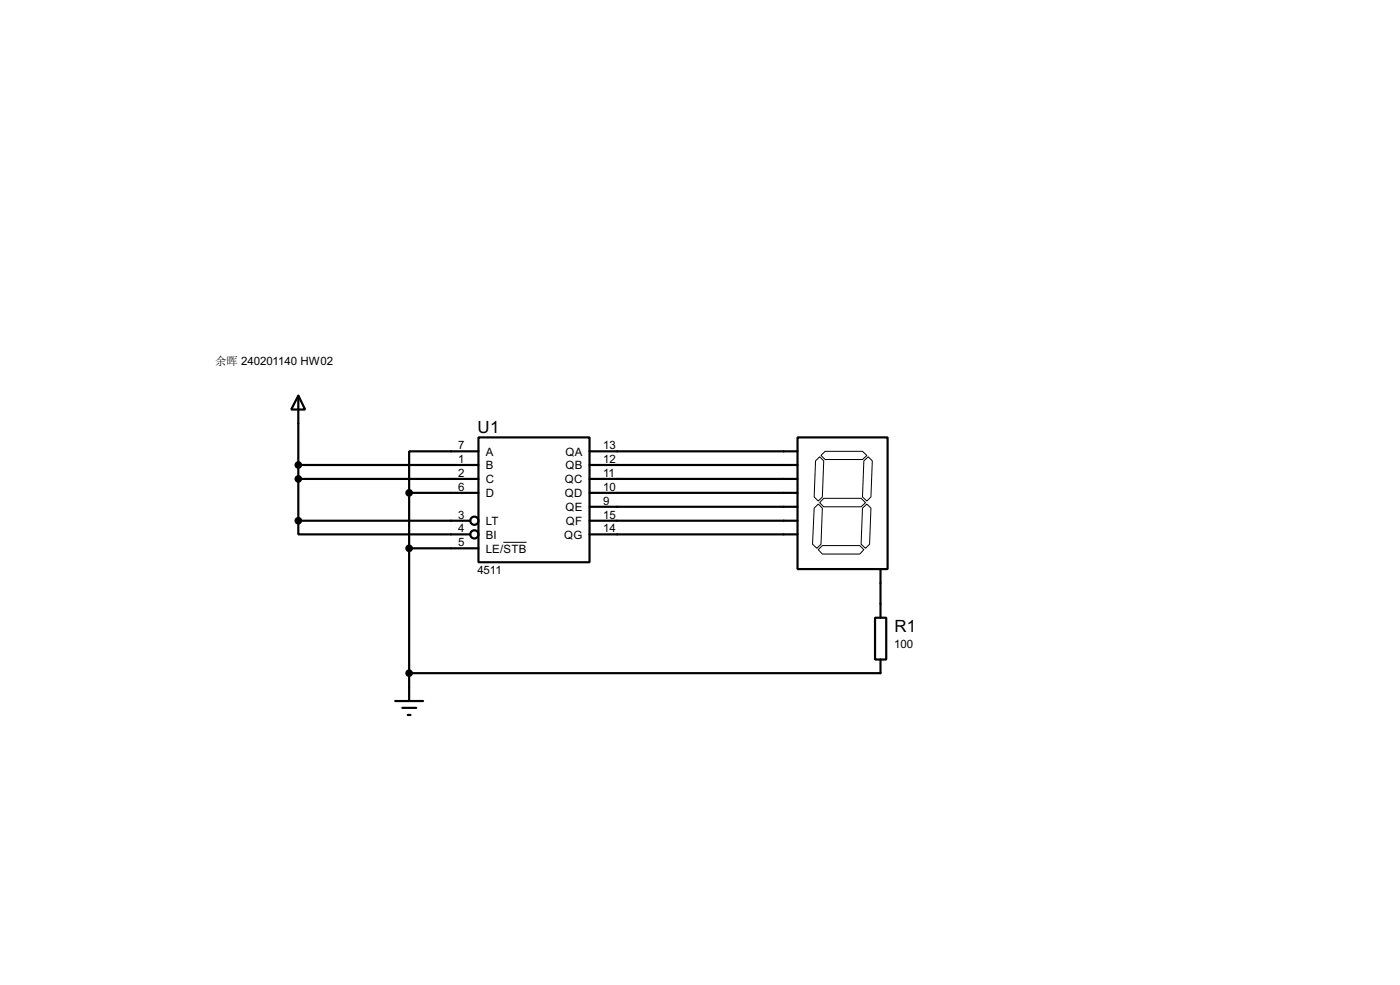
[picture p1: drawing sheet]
<svg xmlns="http://www.w3.org/2000/svg" width="256mm" height="180mm" viewBox="0 0 256 180" stroke-linecap="round" stroke-linejoin="round" font-family="sans-serif">
<g fill="none" stroke="#000" stroke-width=".4">
<path d="M54.7 72.4l1.2 2.6h-2.5zM54.7 72.4v22.9M54.7 95.3v2.5h31.5M54.7 85.1h33M54.7 87.7h33M54.7 95.3h31.5M75 90.2h12.7M75 90.2v38.1M87.7 80.1h20.3v22.8h-20.3zM87.7 82.6h-12.7v7.6M108 82.6h38.1M108 85.1h38.1"/>
<path d="M108 87.7h38.1M108 90.2h38.1M108 92.8h38.1M108 95.3h38.1M108 97.8h38.1M146.1 80.1h16.5v24.1h-16.5zM75 100.4h12.7M160.3 113.1h2.1v7.6h-2.1zM161.3 104.2v8.9M72.4 128.3h5.1M73.7 129.6h2.6M74.7 130.9h.5"/>
<path d="M161.3 120.7v2.5h-86.3"/>
<circle cx="86.9" cy="97.8" r=".75"/>
<circle cx="86.9" cy="95.3" r=".75"/>
</g>
<path d="M92.2 99.3h4.3M149.2 93l.7-.7 .8 .7-.3 6.6-.7 .8-.8-.8zM149.4 84.4l.8-.8 .7 .8-.2 6.6-.8 .7-.7-.7zM150.9 91.2h6.9l.8 .8-.8 .8h-6.9l-.7-.8zM151.2 82.6h6.8l.8 .8-.8 .7h-6.8l-.8-.7zM158 93l.8-.7 .8 .7-.3 6.6-.7 .8-.8-.8zM158.3 84.4l.8-.8 .7 .8-.2 6.6-.8 .7-.8-.7zM149.9 100.6l.8-.7h6.8l.8 .7-.8 .8h-6.8z" fill="none" stroke="#000" stroke-width=".18"/>
<g fill="#000" stroke="#000" stroke-width=".4">
<circle cx="54.6" cy="95.3" r=".5"/>
<circle cx="54.6" cy="87.7" r=".5"/>
<circle cx="54.6" cy="85.1" r=".5"/>
<circle cx="74.9" cy="90.2" r=".5"/>
<circle cx="74.9" cy="100.4" r=".5"/>
<circle cx="74.9" cy="123.2" r=".5"/>
</g>
<g font-size="3.5">
<text x="87.5" y="79.3">U1</text>
<text x="163.9" y="115.8">R1</text>
</g>
<g font-size="2.4">
<text x="84" y="82.2">7</text>
<text x="89" y="83.4">A</text>
<text x="103.6" y="83.4">QA</text>
<text x="110.5" y="82.2">13</text>
<text x="84" y="84.7">1</text>
<text x="84" y="87.3">2</text>
<text x="84" y="89.8">6</text>
<text x="89" y="85.9">B</text>
<text x="89" y="88.5">C</text>
<text x="103.5" y="88.5">QC</text>
<text x="103.6" y="85.9">QB</text>
<text x="110.5" y="84.7">12</text>
<text x="110.5" y="87.3">11</text>
<text x="110.5" y="89.8">10</text>
<text x="84" y="94.9">3</text>
<text x="89" y="91">D</text>
<text x="103.5" y="91">QD</text>
<text x="103.6" y="93.6">QE</text>
<text x="110.5" y="92.4">9</text>
<text x="110.5" y="94.9">15</text>
<text x="84" y="97.4">4</text>
<text x="84" y="100">5</text>
<text x="89" y="96.1">LT</text>
<text x="89" y="98.6">BI</text>
<text x="89" y="101.2">LE/STB</text>
<text x="103.3" y="98.6">QG</text>
<text x="103.7" y="96.1">QF</text>
<text x="110.5" y="97.4">14</text>
<text x="87.5" y="105.1">4511</text>
<text x="163.8" y="118.7">100</text>
</g>
<text font-size="2.1" x="39.4" y="66.8">余晖 240201140 HW02</text>
</svg>
